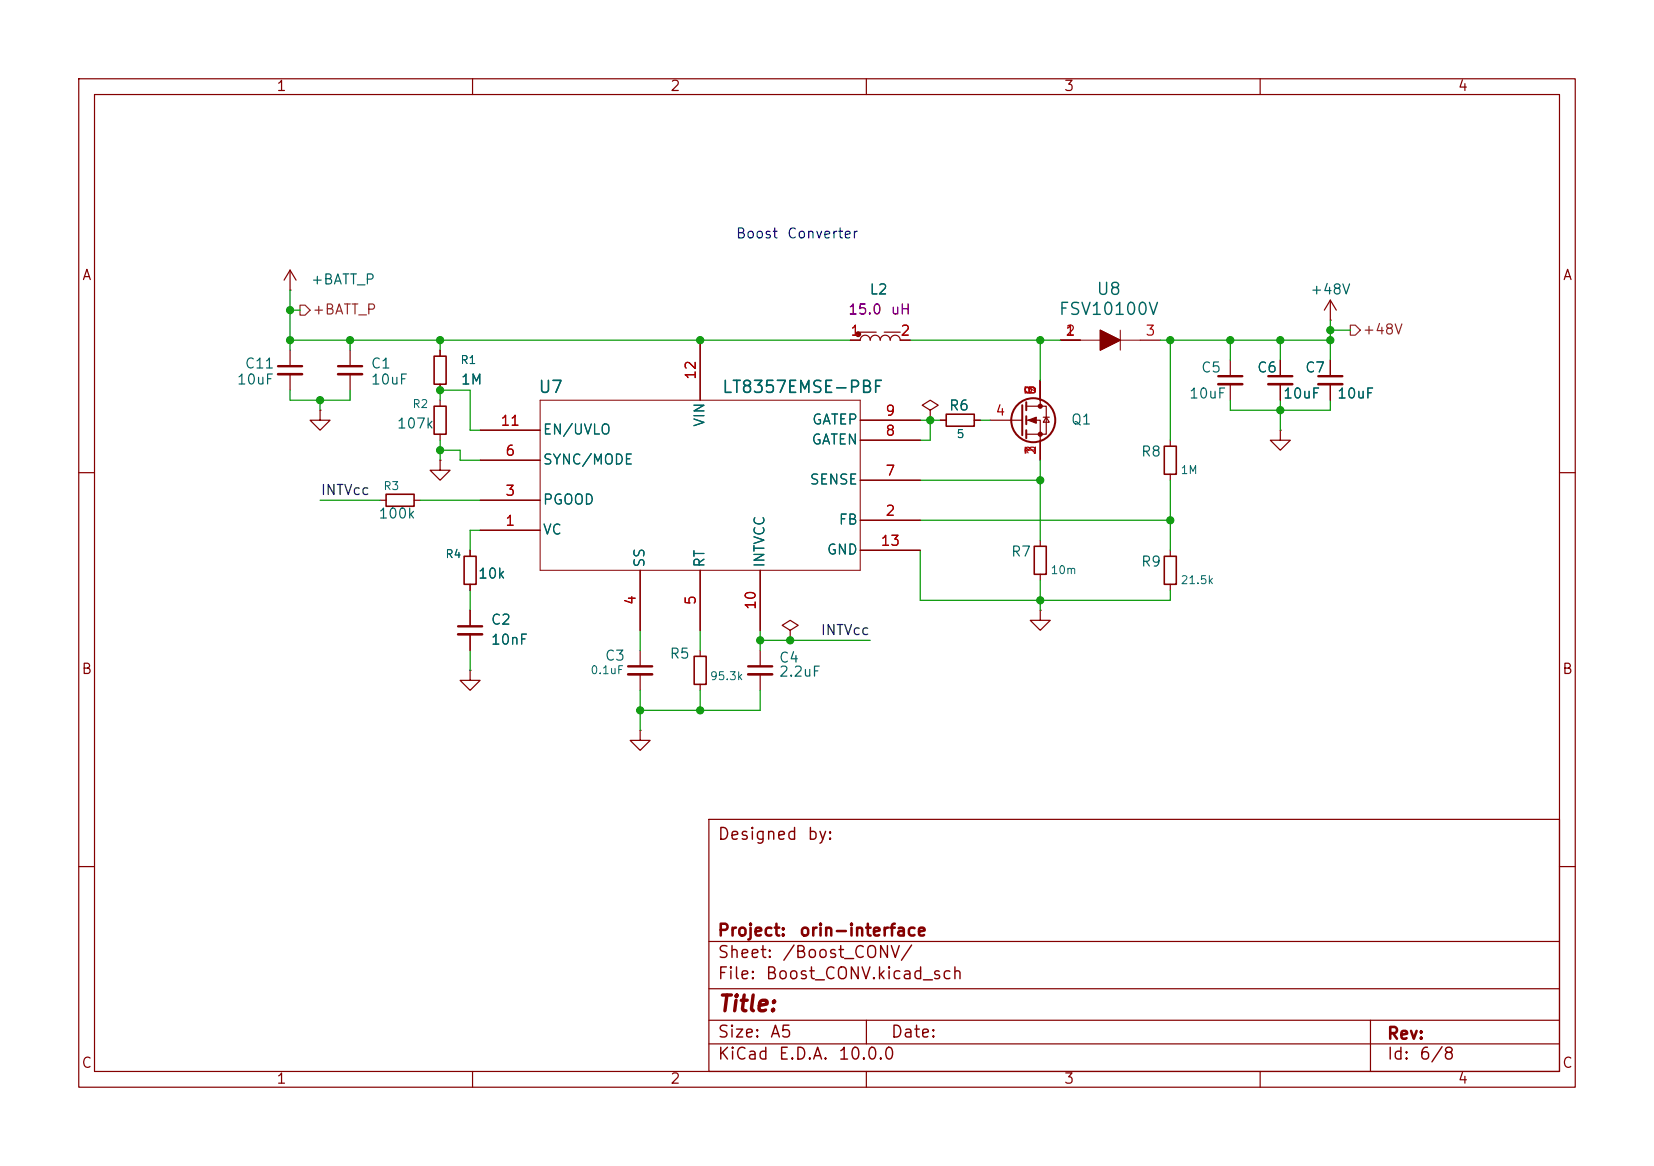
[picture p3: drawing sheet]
<svg xmlns="http://www.w3.org/2000/svg" width="210mm" height="148mm" viewBox="0 0 210 148" stroke-linecap="round" stroke-linejoin="round" font-family="sans-serif">
<g fill="none" stroke="#840000" stroke-width=".15">
<path d="M10 10h190v128h-190zM12 12h186v124h-186zM60 10v2M110 10v2M160 10v2M36.8 36.8h.1M36.8 34.3l-.7 1.3M36.8 34.3l.8 1.3M36.8 34.3v2.5M168.9 38.1v2.5M168.9 38.1l-.8 1.3M168.9 38.1l.8 1.3"/>
<path d="M36.8 44.5v2M36.8 47.5v2M40.6 52.1v1.2h1.3l-1.3 1.3-1.2-1.3h1.2M40.6 52.1h.1M44.4 44.5v2M44.4 47.5v2M55.9 58.4v1.3h1.2l-1.2 1.3-1.3-1.3h1.3M55.9 58.4h.1M55.9 44.5v.7M55.9 48.8v.7M55.9 50.8v.8M55.9 55.1v.8"/>
<path d="M61 58.4h7.6M61 54.6h7.6M88.9 43.2v7.6M107.9 43.2h1.3a.64 .64 0 0 1 .7-.7 .64 .64 0 0 1 .6 .7 .64 .64 0 0 1 .6-.7 .64 .64 0 0 1 .7 .7 .64 .64 0 0 1 .6-.7 .64 .64 0 0 1 .6 .7 .64 .64 0 0 1 .7-.7 .64 .64 0 0 1 .6 .7h1.3M109.2 53.3h7.6M109.2 42.2h2.1M109.2 55.9h7.6M112.3 42.2h2M118.1 52.1l1-.7-1-.6-1 .6 1 .7v1.2M118.1 53.3h.1M119.4 53.3h.7M123.7 53.3h.8"/>
<path d="M125.7 53.3h4.1M130.3 51.6h2.5v3.5h-2.5M130.3 53.3h1.8v5.1M132.1 48.3v3.3M132.5 53h.7M132.8 53l.4 .6h-.7zM134.6 43.2h2.6M144.8 43.2h2.5M148.6 55.9v.7M156.2 45.7v2.1M156.2 48.8v2M162.6 54.6v1.3h1.2l-1.2 1.3-1.3-1.3h1.3"/>
<path d="M162.6 54.6h.1M162.6 45.7v2.1M162.6 48.8v2M168.9 40.6h.1M168.9 45.7v2.1M168.9 48.8v2M10 60h2M48.3 63.5h.7M52.6 63.5h.7M59.7 69.9v.7M59.7 74.2v.7M59.7 77.5v2"/>
<path d="M61 63.5h7.6M61 67.3h7.6M81.3 72.4v7.6M88.9 72.4v7.6M96.5 72.4v7.6M109.2 66h7.6M109.2 61h7.6M109.2 69.9h7.6M132.1 77.5v1.2h1.2l-1.2 1.3-1.3-1.3h1.3M132.1 77.5h.1M132.1 68.6v.7M132.1 72.9v.8"/>
<path d="M148.6 60.2v.8M148.6 69.9v.7M148.6 74.2v.7M198 60h2M59.7 85.1v1.3h1.3l-1.3 1.2-1.3-1.2h1.3M59.7 85.1h.1M59.7 80.5v2.1M81.3 92.7v1.3h1.2l-1.2 1.3-1.3-1.3h1.3M81.3 92.7h.1M81.3 82.6v2M81.3 85.6v2M88.9 82.6v.7"/>
<path d="M88.9 86.9v.7M96.5 82.6v2M96.5 85.6v2M100.3 80l1-.6-1-.7-1 .7 1 .6v1.3M100.3 81.3h.1M10 110h2M90 104h108v32h-108zM90 119.5h108M198 110h2M60 136v2M90 132.5h108M90 129.5h108"/>
<path d="M90 125.5h108M110 136v2M110 129.5v3M160 136v2M174 129.5v6.5"/>
</g>
<g fill="none" stroke="#840000" stroke-width=".25">
<path d="M129.8 51.4v3.8M130.3 51.1v1M130.3 52.8v1M130.3 54.6v1"/>
<circle cx="131.2" cy="53.3" r="2.79"/>
</g>
<g fill="#840000" stroke="#840000" stroke-width=".15">
<path d="M130.6 53.3l1-.3v.7z"/>
<path d="M139.7 41.9l2.5 1.3-2.5 1.3z"/>
<circle cx="132.1" cy="51.6" r=".25"/>
<circle cx="132.1" cy="55.1" r=".25"/>
</g>
<path d="M55.1 51.6h1.5v3.5h-1.5zM55.1 45.2h1.5v3.6h-1.5zM120.1 52.6h3.6v1.5h-3.6zM147.8 56.6h1.6v3.6h-1.6zM49 62.7h3.6v1.6h-3.6zM58.9 70.6h1.6v3.6h-1.6zM131.3 69.3h1.5v3.6h-1.5zM147.8 70.6h1.6v3.6h-1.6zM88.1 83.3h1.6v3.6h-1.6z" fill="none" stroke="#840000" stroke-width=".2"/>
<circle cx="109" cy="42.4" r=".19" fill="#840000" stroke="#840000" stroke-width=".38"/>
<path d="M35.3 46.5h3.1M42.9 46.5h3.1M154.7 47.8h3M161 47.8h3.1M167.4 47.8h3M58.2 79.5h3M79.8 84.6h3M95 84.6h3" fill="none" stroke="#840000" stroke-width=".3"/>
<path d="M35.3 47.5h3.1M42.9 47.5h3.1M154.7 48.8h3M161 48.8h3.1M167.4 48.8h3M58.2 80.5h3M79.8 85.6h3M95 85.6h3" fill="none" stroke="#840000" stroke-width=".33"/>
<path d="M68.6 50.8h40.6v21.6h-40.6zM137.2 43.2h7.6M139.7 41.9l2.5 1.3-2.5 1.3zM142.2 41.9v2.6" fill="none" stroke="#840000" stroke-width=".13"/>
<path d="M38.1 38.7h.6l.7 .7-.7 .6h-.6zM171.4 41.3h.7l.6 .6-.6 .6h-.7z" fill="none" stroke="#725600" stroke-width=".15"/>
<g fill="none" stroke="#009600" stroke-width=".15">
<path d="M36.8 36.8v7.7M36.8 39.4h1.3M36.8 49.5v1.3h7.6v-1.3M36.8 43.2h71.1M40.6 50.8v1.3M44.4 43.2v1.3M55.9 43.2v1.3M55.9 50.8v-1.3h3.8v5.1h1.3M55.9 55.9v2.5M55.9 57.2h2.5v1.2h2.6M115.6 43.2h19M116.8 53.3h2.6"/>
<path d="M118.1 53.3v2.6h-1.3M124.5 53.3h1.2M132.1 43.2v5.1M132.1 58.4v10.2M147.3 43.2h21.6M148.6 43.2v12.7M156.2 50.8v1.3h12.7v-1.3M156.2 43.2v2.5M162.6 43.2v2.5M162.6 50.8v3.8M168.9 40.6v5.1M168.9 41.9h2.5"/>
<path d="M40.6 63.5h7.7M53.3 63.5h7.7M59.7 74.9v2.6M61 67.3h-1.3v2.6M116.8 69.9v6.3h31.8v-1.3M116.8 66h31.8M116.8 61h15.3M132.1 73.7v3.8M148.6 61v8.9M59.7 82.6v2.5M81.3 80v2.6M81.3 87.6v5.1"/>
<path d="M88.9 80v2.6M88.9 87.6v2.6M96.5 81.3h14M96.5 80v2.6M96.5 87.6v2.6h-15.2"/>
</g>
<g fill="#009600" stroke="#009600" stroke-width=".13">
<circle cx="36.8" cy="39.4" r=".46"/>
<circle cx="36.8" cy="43.2" r=".46"/>
<circle cx="44.4" cy="43.2" r=".46"/>
<circle cx="40.6" cy="50.8" r=".46"/>
<circle cx="55.9" cy="43.2" r=".46"/>
<circle cx="118.1" cy="53.3" r=".46"/>
<circle cx="100.3" cy="81.3" r=".46"/>
<circle cx="96.5" cy="81.3" r=".46"/>
<circle cx="148.6" cy="66" r=".46"/>
<circle cx="132.1" cy="76.2" r=".46"/>
<circle cx="148.6" cy="43.2" r=".46"/>
<circle cx="132.1" cy="43.2" r=".46"/>
<circle cx="162.6" cy="52.1" r=".46"/>
<circle cx="162.6" cy="43.2" r=".46"/>
<circle cx="168.9" cy="41.9" r=".46"/>
<circle cx="168.9" cy="43.2" r=".46"/>
<circle cx="132.1" cy="61" r=".46"/>
<circle cx="156.2" cy="43.2" r=".46"/>
<circle cx="55.9" cy="57.2" r=".46"/>
<circle cx="55.9" cy="49.5" r=".46"/>
<circle cx="88.9" cy="43.2" r=".46"/>
<circle cx="88.9" cy="90.2" r=".46"/>
<circle cx="81.3" cy="90.2" r=".46"/>
</g>
<text font-size="2" fill="#840000" x="91" y="128.9">Title:</text>
<g font-size="1.5" fill="#006464">
<text x="134.3" y="40.4">FSV10100V</text>
<text x="139.1" y="37.8">U8</text>
<text x="68.2" y="50.3">U7</text>
<text x="91.6" y="50.3">LT8357EMSE-PBF</text>
</g>
<g font-size="1.5" fill="#840000">
<text x="91" y="107">Designed</text>
<text x="102.4" y="107">by:</text>
<text x="91" y="119.2">Project:</text>
<text x="101.4" y="119.2">orin-interface</text>
<text x="91" y="124.7">File:</text>
<text x="91" y="122">Sheet:</text>
<text x="97.1" y="124.7">Boost_CONV.kicad_sch</text>
<text x="99.2" y="122">/Boost_CONV/</text>
<text x="91" y="134.9">KiCad</text>
<text x="91" y="132.1">Size:</text>
<text x="97.7" y="132.1">A5</text>
<text x="98.7" y="134.9">E.D.A.</text>
<text x="106.3" y="134.9">10.0.0</text>
<text x="113" y="132.1">Date:</text>
<text x="176" y="132.3">Rev:</text>
<text x="176" y="134.9">Id:</text>
<text x="180.1" y="134.9">6/8</text>
</g>
<g font-size="1.3" fill="#840000">
<text x="35" y="11.9">1</text>
<text x="85" y="11.9">2</text>
<text x="135" y="11.9">3</text>
<text x="185" y="11.9">4</text>
<text x="10.3" y="35.9">A</text>
<text x="198.4" y="35.9">A</text>
<text x="10.3" y="85.9">B</text>
<text x="198.3" y="85.9">B</text>
<text x="10.3" y="135.9">C</text>
<text x="35" y="137.9">1</text>
<text x="85" y="137.9">2</text>
<text x="135" y="137.9">3</text>
<text x="185" y="137.9">4</text>
<text x="198.3" y="135.9">C</text>
</g>
<g font-size="1.3" fill="#0000c2">
<text x="93.3" y="30.6">Boost</text>
<text x="99.8" y="30.6">Converter</text>
</g>
<g font-size="1.3" fill="#006464">
<text x="39.4" y="36.4">+BATT_P</text>
<text x="110.3" y="37.7">L2</text>
<text x="166.3" y="37.7">+48V</text>
<text x="31" y="47.1">C11</text>
<text x="47" y="47.1">C1</text>
<text x="152.4" y="47.6">C5</text>
<text x="159.5" y="47.6">C6</text>
<text x="165.6" y="47.6">C7</text>
<text x="30" y="49.1">10uF</text>
<text x="47" y="49.1">10uF</text>
<text x="58.4" y="49.1">1M</text>
<text x="120.4" y="52.4">R6</text>
<text x="150.9" y="50.9">10uF</text>
<text x="162.8" y="50.9">10uF</text>
<text x="169.7" y="50.9">10uF</text>
<text x="50.3" y="54.7">107k</text>
<text x="68.8" y="59.3">SYNC/MODE</text>
<text x="68.8" y="55.5">EN/UVLO</text>
<text x="89.8" y="54.3" transform="rotate(-90 89.8 54.3)">VIN</text>
<text x="103" y="56.7">GATEN</text>
<text x="103" y="54.2">GATEP</text>
<text x="135.9" y="54.2">Q1</text>
<text x="144.8" y="58.3">R8</text>
<text x="68.8" y="64.4">PGOOD</text>
<text x="102.7" y="61.8">SENSE</text>
<text x="48" y="66.1">100k</text>
<text x="68.8" y="68.2">VC</text>
<text x="104.9" y="70.7">GND</text>
<text x="106.4" y="66.9">FB</text>
<text x="128.3" y="71">R7</text>
<text x="60.6" y="73.8">10k</text>
<text x="82.1" y="72.1" transform="rotate(-90 82.1 72.1)">SS</text>
<text x="89.8" y="72.1" transform="rotate(-90 89.8 72.1)">RT</text>
<text x="97.4" y="72.1" transform="rotate(-90 97.4 72.1)">INTVCC</text>
<text x="144.8" y="72.2">R9</text>
<text x="62.2" y="79.6">C2</text>
<text x="62.2" y="82.1">10nF</text>
<text x="84.9" y="83.9">R5</text>
<text x="76.7" y="84.2">C3</text>
<text x="98.8" y="84.4">C4</text>
<text x="98.8" y="86.2">2.2uF</text>
</g>
<g font-size="1.3" fill="#725600">
<text x="39.6" y="40.2">+BATT_P</text>
<text x="172.9" y="42.8">+48V</text>
</g>
<g font-size="1.3" fill="#840084">
<text x="107.6" y="40.2">15.0</text>
<text x="113" y="40.2">uH</text>
</g>
<g font-size="1.3" fill="#a90000">
<text x="107.9" y="42.9">1</text>
<text x="114.2" y="42.9">2</text>
<text x="135.2" y="42.9">1</text>
<text x="135.2" y="42.9">2</text>
<text x="145.3" y="42.9">3</text>
<text x="88.6" y="48.3" transform="rotate(-90 88.6 48.3)">12</text>
<text x="112.3" y="53.1">9</text>
<text x="126.3" y="53.1">4</text>
<text x="131.8" y="50.2" transform="rotate(-90 131.8 50.2)">5</text>
<text x="131.8" y="50.2" transform="rotate(-90 131.8 50.2)">6</text>
<text x="131.8" y="50.2" transform="rotate(-90 131.8 50.2)">7</text>
<text x="131.8" y="50.2" transform="rotate(-90 131.8 50.2)">8</text>
<text x="131.8" y="50.2" transform="rotate(-90 131.8 50.2)">9</text>
<text x="63.5" y="54.4">11</text>
<text x="64.1" y="58.2">6</text>
<text x="112.3" y="55.6">8</text>
<text x="131.8" y="57.9" transform="rotate(-90 131.8 57.9)">1</text>
<text x="131.8" y="57.9" transform="rotate(-90 131.8 57.9)">2</text>
<text x="131.8" y="57.9" transform="rotate(-90 131.8 57.9)">3</text>
<text x="64.1" y="63.2">3</text>
<text x="112.3" y="65.8">2</text>
<text x="112.3" y="60.7">7</text>
<text x="64.1" y="67.1">1</text>
<text x="111.7" y="69.6">13</text>
<text x="81" y="76.9" transform="rotate(-90 81 76.9)">4</text>
<text x="88.6" y="76.9" transform="rotate(-90 88.6 76.9)">5</text>
<text x="96.3" y="77.5" transform="rotate(-90 96.3 77.5)">10</text>
</g>
<g font-size="1.3" fill="#0f0f0f">
<text x="40.6" y="63.2">INTVcc</text>
<text x="104.1" y="80.9">INTVcc</text>
</g>
<g font-size="1" fill="#006464">
<text x="58.4" y="46.5">R1</text>
<text x="52.3" y="52">R2</text>
<text x="121.4" y="55.9">5</text>
<text x="48.6" y="62.5">R3</text>
<text x="149.8" y="60.4">1M</text>
<text x="56.5" y="71.1">R4</text>
<text x="133.3" y="73.1">10m</text>
<text x="149.8" y="74.4">21.5k</text>
<text x="74.9" y="85.8">0.1uF</text>
<text x="90.1" y="86.6">95.3k</text>
</g>
</svg>
